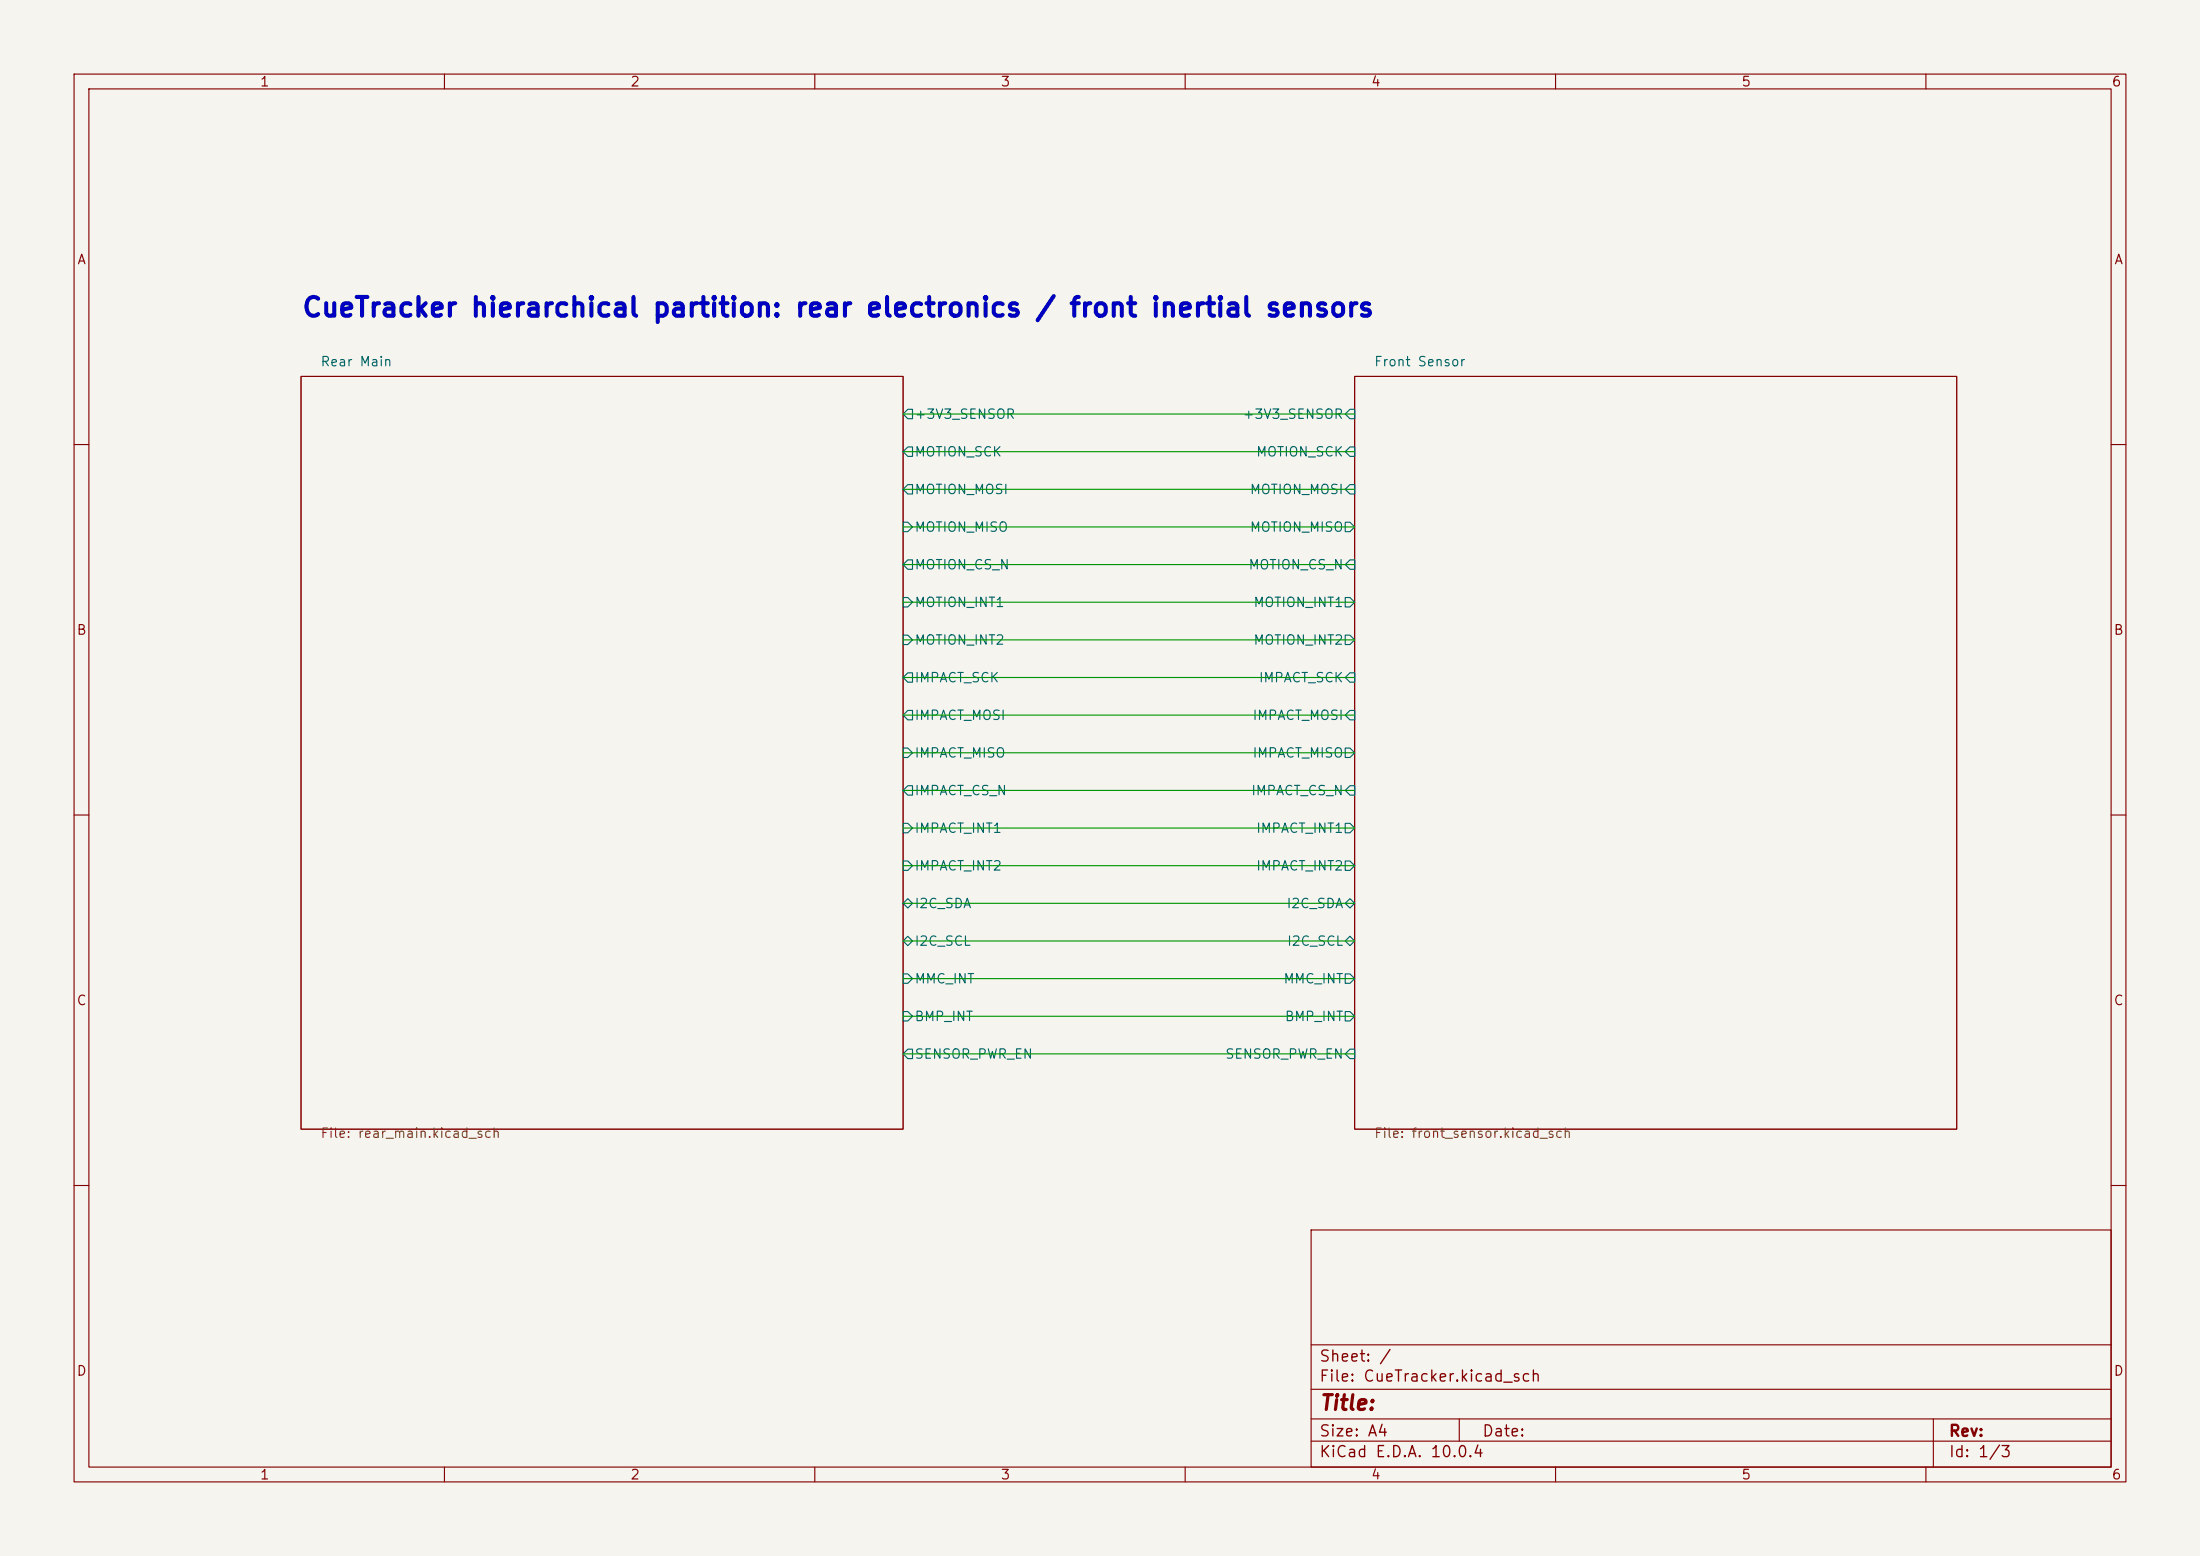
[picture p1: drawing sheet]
(kicad_sch
 (version 20260101)
 (generator "eeschema")
 (generator_version "10.0")
 (paper "A4")
 (lib_symbols)
 (sheet
  (at 40.64 50.8)
  (size 81.28 101.6)
  (fields_autoplaced yes)
  (stroke (width 0.0006) (type default))
  (fill (color 0 0 0 0.0))
  (property "Sheet name" "Rear Main" (at 43.18 49.53 0) (effects (font (size 1.27 1.27)) (justify left bottom)))
  (property "Sheet file" "rear_main.kicad_sch" (at 43.18 153.67 0) (effects (font (size 1.27 1.27)) (justify left bottom)))
  (pin "+3V3_SENSOR" output (at 121.92 55.88 0) (effects (font (size 1.27 1.27)) (justify left)))
  (pin "MOTION_SCK" output (at 121.92 60.96 0) (effects (font (size 1.27 1.27)) (justify left)))
  (pin "MOTION_MOSI" output (at 121.92 66.04 0) (effects (font (size 1.27 1.27)) (justify left)))
  (pin "MOTION_MISO" input (at 121.92 71.12 0) (effects (font (size 1.27 1.27)) (justify left)))
  (pin "MOTION_CS_N" output (at 121.92 76.2 0) (effects (font (size 1.27 1.27)) (justify left)))
  (pin "MOTION_INT1" input (at 121.92 81.28 0) (effects (font (size 1.27 1.27)) (justify left)))
  (pin "MOTION_INT2" input (at 121.92 86.36 0) (effects (font (size 1.27 1.27)) (justify left)))
  (pin "IMPACT_SCK" output (at 121.92 91.44 0) (effects (font (size 1.27 1.27)) (justify left)))
  (pin "IMPACT_MOSI" output (at 121.92 96.52 0) (effects (font (size 1.27 1.27)) (justify left)))
  (pin "IMPACT_MISO" input (at 121.92 101.6 0) (effects (font (size 1.27 1.27)) (justify left)))
  (pin "IMPACT_CS_N" output (at 121.92 106.68 0) (effects (font (size 1.27 1.27)) (justify left)))
  (pin "IMPACT_INT1" input (at 121.92 111.76 0) (effects (font (size 1.27 1.27)) (justify left)))
  (pin "IMPACT_INT2" input (at 121.92 116.84 0) (effects (font (size 1.27 1.27)) (justify left)))
  (pin "I2C_SDA" bidirectional (at 121.92 121.92 0) (effects (font (size 1.27 1.27)) (justify left)))
  (pin "I2C_SCL" bidirectional (at 121.92 127 0) (effects (font (size 1.27 1.27)) (justify left)))
  (pin "MMC_INT" input (at 121.92 132.08 0) (effects (font (size 1.27 1.27)) (justify left)))
  (pin "BMP_INT" input (at 121.92 137.16 0) (effects (font (size 1.27 1.27)) (justify left)))
  (pin "SENSOR_PWR_EN" output (at 121.92 142.24 0) (effects (font (size 1.27 1.27)) (justify left))))
 (sheet
  (at 182.88 50.8)
  (size 81.28 101.6)
  (fields_autoplaced yes)
  (stroke (width 0.0006) (type default))
  (fill (color 0 0 0 0.0))
  (property "Sheet name" "Front Sensor" (at 185.42 49.53 0) (effects (font (size 1.27 1.27)) (justify left bottom)))
  (property "Sheet file" "front_sensor.kicad_sch" (at 185.42 153.67 0) (effects (font (size 1.27 1.27)) (justify left bottom)))
  (pin "+3V3_SENSOR" input (at 182.88 55.88 180) (effects (font (size 1.27 1.27)) (justify right)))
  (pin "MOTION_SCK" input (at 182.88 60.96 180) (effects (font (size 1.27 1.27)) (justify right)))
  (pin "MOTION_MOSI" input (at 182.88 66.04 180) (effects (font (size 1.27 1.27)) (justify right)))
  (pin "MOTION_MISO" output (at 182.88 71.12 180) (effects (font (size 1.27 1.27)) (justify right)))
  (pin "MOTION_CS_N" input (at 182.88 76.2 180) (effects (font (size 1.27 1.27)) (justify right)))
  (pin "MOTION_INT1" output (at 182.88 81.28 180) (effects (font (size 1.27 1.27)) (justify right)))
  (pin "MOTION_INT2" output (at 182.88 86.36 180) (effects (font (size 1.27 1.27)) (justify right)))
  (pin "IMPACT_SCK" input (at 182.88 91.44 180) (effects (font (size 1.27 1.27)) (justify right)))
  (pin "IMPACT_MOSI" input (at 182.88 96.52 180) (effects (font (size 1.27 1.27)) (justify right)))
  (pin "IMPACT_MISO" output (at 182.88 101.6 180) (effects (font (size 1.27 1.27)) (justify right)))
  (pin "IMPACT_CS_N" input (at 182.88 106.68 180) (effects (font (size 1.27 1.27)) (justify right)))
  (pin "IMPACT_INT1" output (at 182.88 111.76 180) (effects (font (size 1.27 1.27)) (justify right)))
  (pin "IMPACT_INT2" output (at 182.88 116.84 180) (effects (font (size 1.27 1.27)) (justify right)))
  (pin "I2C_SDA" bidirectional (at 182.88 121.92 180) (effects (font (size 1.27 1.27)) (justify right)))
  (pin "I2C_SCL" bidirectional (at 182.88 127 180) (effects (font (size 1.27 1.27)) (justify right)))
  (pin "MMC_INT" output (at 182.88 132.08 180) (effects (font (size 1.27 1.27)) (justify right)))
  (pin "BMP_INT" output (at 182.88 137.16 180) (effects (font (size 1.27 1.27)) (justify right)))
  (pin "SENSOR_PWR_EN" input (at 182.88 142.24 180) (effects (font (size 1.27 1.27)) (justify right))))
 (wire
  (pts (xy 121.92 55.88) (xy 182.88 55.88))
  (stroke (width 0) (type default)))
 (wire
  (pts (xy 121.92 60.96) (xy 182.88 60.96))
  (stroke (width 0) (type default)))
 (wire
  (pts (xy 121.92 66.04) (xy 182.88 66.04))
  (stroke (width 0) (type default)))
 (wire
  (pts (xy 121.92 71.12) (xy 182.88 71.12))
  (stroke (width 0) (type default)))
 (wire
  (pts (xy 121.92 76.2) (xy 182.88 76.2))
  (stroke (width 0) (type default)))
 (wire
  (pts (xy 121.92 81.28) (xy 182.88 81.28))
  (stroke (width 0) (type default)))
 (wire
  (pts (xy 121.92 86.36) (xy 182.88 86.36))
  (stroke (width 0) (type default)))
 (wire
  (pts (xy 121.92 91.44) (xy 182.88 91.44))
  (stroke (width 0) (type default)))
 (wire
  (pts (xy 121.92 96.52) (xy 182.88 96.52))
  (stroke (width 0) (type default)))
 (wire
  (pts (xy 121.92 101.6) (xy 182.88 101.6))
  (stroke (width 0) (type default)))
 (wire
  (pts (xy 121.92 106.68) (xy 182.88 106.68))
  (stroke (width 0) (type default)))
 (wire
  (pts (xy 121.92 111.76) (xy 182.88 111.76))
  (stroke (width 0) (type default)))
 (wire
  (pts (xy 121.92 116.84) (xy 182.88 116.84))
  (stroke (width 0) (type default)))
 (wire
  (pts (xy 121.92 121.92) (xy 182.88 121.92))
  (stroke (width 0) (type default)))
 (wire
  (pts (xy 121.92 127) (xy 182.88 127))
  (stroke (width 0) (type default)))
 (wire
  (pts (xy 121.92 132.08) (xy 182.88 132.08))
  (stroke (width 0) (type default)))
 (wire
  (pts (xy 121.92 137.16) (xy 182.88 137.16))
  (stroke (width 0) (type default)))
 (wire
  (pts (xy 121.92 142.24) (xy 182.88 142.24))
  (stroke (width 0) (type default)))
 (text "CueTracker hierarchical partition: rear electronics / front inertial sensors"
  (exclude_from_sim no)
  (at 40.64 43.18 0)
  (effects (font (size 2.54 2.54)
    (bold yes)) (justify left bottom)))
 (sheet_instances
  (path ""
   (page "1"))
  (path ""
   (page "2"))
  (path ""
   (page "3"))))
